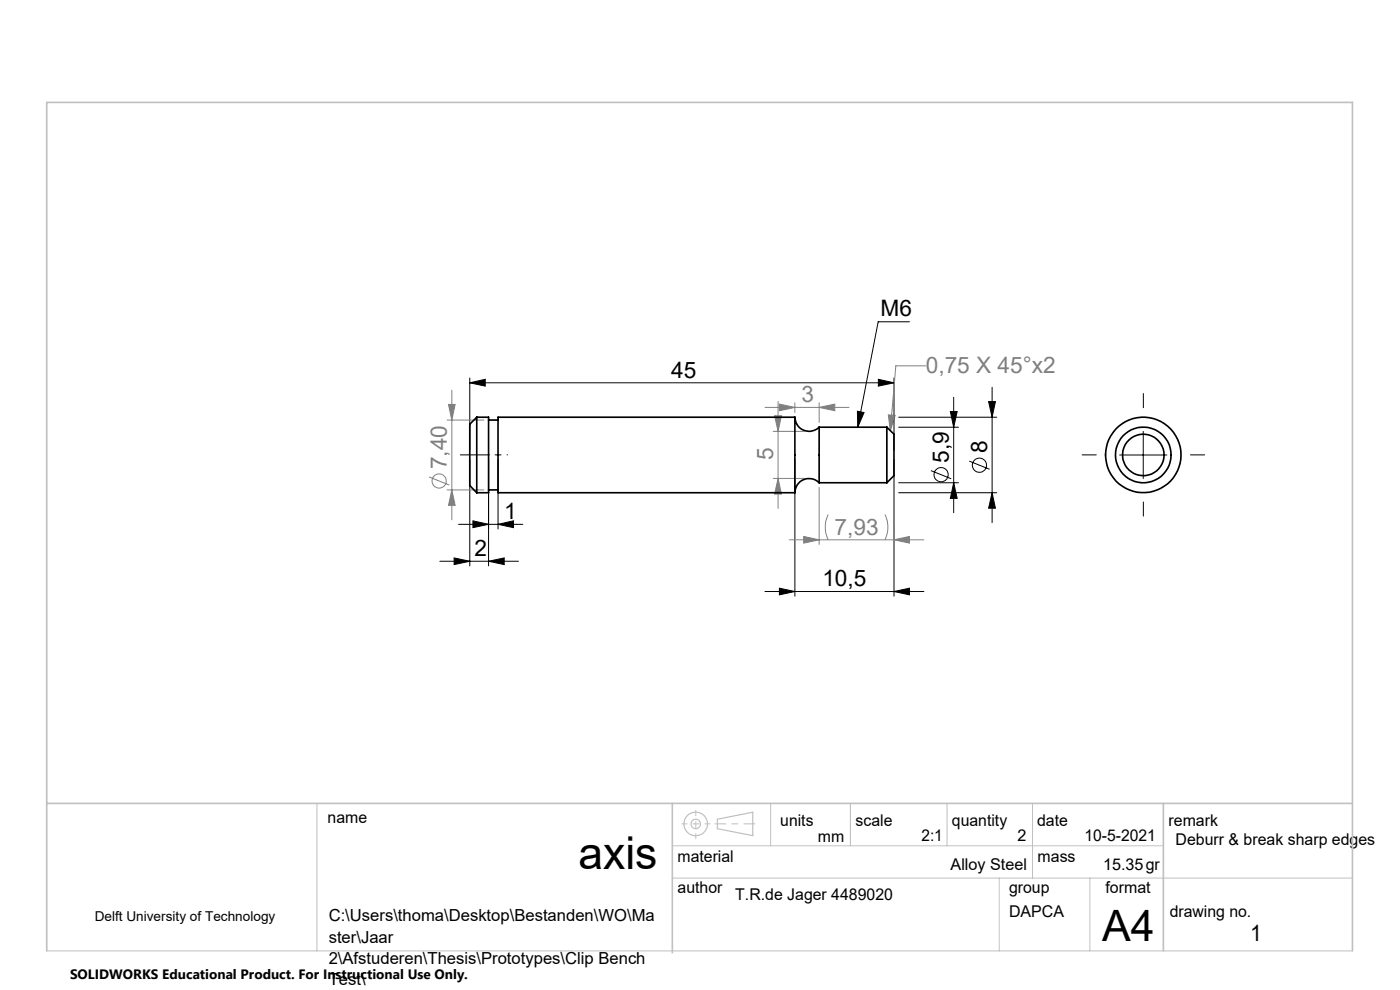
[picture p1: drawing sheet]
<svg xmlns="http://www.w3.org/2000/svg" width="297mm" height="210mm" viewBox="0 0 297 210" stroke-linecap="round" stroke-linejoin="round" font-family="sans-serif">
<g fill="none" stroke="#000" stroke-width=".21">
<path d="M192.9 68.3h-6.6l-4.3 22.3M99.7 81.2l3.2-.7v1.4zM99.7 80.2v15.3M99.7 97.5v22.5M99.7 81.2h90M103.6 97.5v22.5M105.7 97.5v14.7M168.6 97.5v29M181.9 87.2l1.4 .3-1.3 3.1zM186.3 80.5l3.4 .7-3.4 .7zM189.7 80.2v15.3M189.7 97.5v29"/>
<path d="M190.6 88.5h20.9M190.6 90.6h12.7M197.5 99.8l4.3 1.8M201.6 87.3h1.5l-.8 3.3zM202.3 84.3v24.5M205.6 97.8l4.3 1.7M209.7 85.2h1.5l-.7 3.3zM210.5 82.2v28.7M237.5 96.5h10M242.5 91.5v10M93.3 119.1h16.7M96.3 118.3l3.4 .8-3.4 .7z"/>
<path d="M97.3 111.2h13.6M100.3 110.5l3.3 .7-3.3 .7zM103.6 119.1l3.4-.8v1.5zM105.7 111.2l3.2-.7v1.4zM190.6 104.5h20.9M190.6 102.4h12.7M202.3 102.4l.8 3.3h-1.5zM210.5 104.5l.7 3.3h-1.5zM162.3 125.5h33.7M165.3 124.8l3.3 .7-3.3 .7zM189.7 125.5l3.2-.7v1.4z"/>
<circle cx="207.8" cy="98.7" r="1.51"/>
<circle cx="199.6" cy="100.7" r="1.51"/>
</g>
<g fill="none" stroke="#808080" stroke-width=".21">
<path d="M196.4 77.6h-6.4l-1.1 13.8M94.9 89.1h7.8M95.1 85.8h1.5l-.8 3.3zM95.8 82.8v27.5M162.3 86.4h17.8M164 91.5h6.6M164.3 88.2h1.5l-.7 3.3zM165.1 85.2v22.6M165.3 85.7l3.3 .7-3.3 .7zM168.6 85.4v2.1M173.8 86.4l3.3-.7v1.4zM173.8 85.4v4.2"/>
<path d="M188.5 88l1.4 .1-1 3.3zM91 101.2l4.3 1.7M94.9 103.9h7.8M95.8 103.9l.8 3.3h-1.5zM164 101.5h6.6M165.1 101.5l.7 3.3h-1.5zM167.4 114.5h28.6M170.5 113.8l3.3 .7-3.3 .7zM173.8 103.4v12.1M175.7 109.1a6.3 6.3 0 0 0 0 5.4M187.7 109.1a6.3 6.3 0 0 1 0 5.4M189.7 101.9v13.6"/>
<path d="M189.7 114.5l3.2-.7v1.4z"/>
<circle cx="93.2" cy="102" r="1.51"/>
</g>
<g fill="none" stroke="#c0c0c0" stroke-width=".25">
<path d="M152.2 173.8l7.5-1.5v5l-7.5-1.5z"/>
<circle cx="147.6" cy="174.8" r="2.5"/>
<circle cx="147.6" cy="174.8" r="1.01"/>
</g>
<path d="M107.7 96.5h-4" fill="none" stroke="#000" stroke-width=".21" stroke-dasharray="15.2 1.3 1.3 1.3" stroke-dashoffset="15.1"/>
<path d="M101.2 96.5h-3.5M101.2 96.5h2.5M232.6 96.5h-3M242.6 86.5v-3M252.6 96.5h3M242.6 106.5v3" fill="none" stroke="#000" stroke-width=".21" stroke-dasharray="15.2 1.3 1.3 1.3"/>
<path d="M144.7 174.8h6M147.6 171.9v6" fill="none" stroke="#c0c0c0" stroke-width=".21" stroke-dasharray="15.2 1.3 1.3 1.3" stroke-dashoffset="14.1"/>
<path d="M151.7 174.8h8.5" fill="none" stroke="#c0c0c0" stroke-width=".21" stroke-dasharray="15.2 1.3 1.3 1.3" stroke-dashoffset="12.9"/>
<path d="M67.2 170.4v31.3M142.6 179.4h104.2M163.5 170.4v9M180.4 170.4v9M200.9 170.4v9M219 170.4v15.9M142.6 186.3h144.3M212 186.3v15.4M231.2 186.3v15.4M9.9 201.7h277" fill="none" stroke="#c0c0c0" stroke-width=".21"/>
<path d="M9.9 170.4h276.8M142.6 170.4v31.7M246.8 170.4v31.3M9.9 201.7v-180h277v180" fill="none" stroke="#c0c0c0" stroke-width=".35"/>
<g fill="#000">
<path d="M181.9 87.2l1.4 .3-1.3 3.1z"/>
<path d="M186.3 80.5l3.4 .7-3.4 .7zM99.7 81.2l3.2-.7v1.4zM103.6 119.1l3.4-.8v1.5zM96.3 118.3l3.4 .8-3.4 .7z"/>
<path d="M100.3 110.5l3.3 .7-3.3 .7zM105.7 111.2l3.2-.7v1.4z"/>
<path d="M210.5 104.5l.7 3.3h-1.5zM209.7 85.2h1.5l-.7 3.3zM202.3 102.4l.8 3.3h-1.5zM201.6 87.3h1.5l-.8 3.3z"/>
<path d="M165.3 124.8l3.3 .7-3.3 .7zM189.7 125.5l3.2-.7v1.4z"/>
</g>
<g fill="#808080">
<path d="M189.7 114.5l3.2-.7v1.4zM170.5 113.8l3.3 .7-3.3 .7z"/>
<path d="M188.5 88l1.4 .1-1 3.3zM165.3 85.7l3.3 .7-3.3 .7zM173.8 86.4l3.3-.7v1.4z"/>
<path d="M95.1 85.8h1.5l-.8 3.3zM95.8 103.9l.8 3.3h-1.5zM164.3 88.2h1.5l-.7 3.3zM165.1 101.5l.7 3.3h-1.5z"/>
</g>
<g fill="none" stroke="#000" stroke-width=".35">
<path d="M101.1 88.5v16M101.1 88.5l-1.4 1.5v13l1.4 1.5M101.1 88.5h2.5v16h-2.5M103.6 89.1h2.1M168.6 88.5a3 3 0 0 0 1.9 2.8 3 3 0 0 0 3.3-.7M168.6 88.5h-62.9v16h62.9M168.6 88.5v16M173.8 90.6v11.8M173.8 90.6h14.3M188.1 90.6v11.8M188.1 90.6l1.6 1.5v8.8l-1.6 1.5M103.6 103.9h2.1"/>
<path d="M173.8 102.4a3 3 0 0 0-3.3-.7 3 3 0 0 0-1.9 2.8M173.8 102.4h14.3"/>
<circle cx="242.5" cy="96.5" r="8"/>
<circle cx="242.5" cy="96.5" r="5.9"/>
<circle cx="242.5" cy="96.5" r="4.4"/>
</g>
<text font-size="9.6" x="122.7" y="184.4">axis</text>
<text font-size="9.2" x="233.8" y="199.6">A4</text>
<g font-size="4.8">
<text x="186.8" y="67.1">M6</text>
<text x="142.4" y="80.1">45</text>
<text x="201.3" y="98.2" transform="rotate(-90 201.3 98.2)">5,9</text>
<text x="209.4" y="96.2" transform="rotate(-90 209.4 96.2)">8</text>
<text x="106.9" y="110.1">1</text>
<text x="100.6" y="118">2</text>
<text x="174.5" y="124.4">10,5</text>
<text x="265.2" y="199.7">1</text>
</g>
<g font-size="4.8" fill="#808080">
<text x="196.4" y="79.2">0,75 X 45°x2</text>
<text x="170.1" y="85.3">3</text>
<text x="94.8" y="99.5" transform="rotate(-90 94.8 99.5)">7,40</text>
<text x="164" y="97.5" transform="rotate(-90 164 97.5)">5</text>
<text x="177.1" y="113.4">7,93</text>
</g>
<g font-size="3.5">
<text x="69.7" y="195.4">C:\Users\thoma\Desktop\Bestanden\WO\Ma</text>
<text x="69.7" y="199.9">ster\Jaar</text>
<text x="69.7" y="204.5">2\Afstuderen\Thesis\Prototypes\Clip Bench</text>
<text x="69.7" y="209">Test\</text>
</g>
<g font-size="3.4">
<text x="69.5" y="174.6">name</text>
<text x="165.5" y="175.2">units</text>
<text x="173.5" y="178.6">mm</text>
<text x="181.5" y="175.2">scale</text>
<text x="195.5" y="178.5">2:1</text>
<text x="201.9" y="175.2">quantity</text>
<text x="215.8" y="178.5">2</text>
<text x="220" y="175.2">date</text>
<text x="230.1" y="178.5">10-5-2021</text>
<text x="247.9" y="175.2">remark</text>
<text x="249.4" y="179.3">Deburr &amp; break sharp edges</text>
<text x="143.7" y="182.8">material</text>
<text x="201.7" y="184.5">Alloy Steel</text>
<text x="220.1" y="182.8">mass</text>
<text x="234" y="184.5">15.35gr</text>
<text x="143.7" y="189.5">author</text>
<text x="156" y="191">T.R.de Jager 4489020</text>
<text x="214.1" y="189.5">group</text>
<text x="234.5" y="189.5">format</text>
<text x="214.1" y="194.5">DAPCA</text>
<text x="248.1" y="194.5">drawing no.</text>
</g>
<g font-size="2.9">
<text x="20.1" y="195.4">Delft University of Technology</text>
<text x="14.9" y="207.6">SOLIDWORKS Educational Product. For Instructional Use Only.</text>
</g>
</svg>
